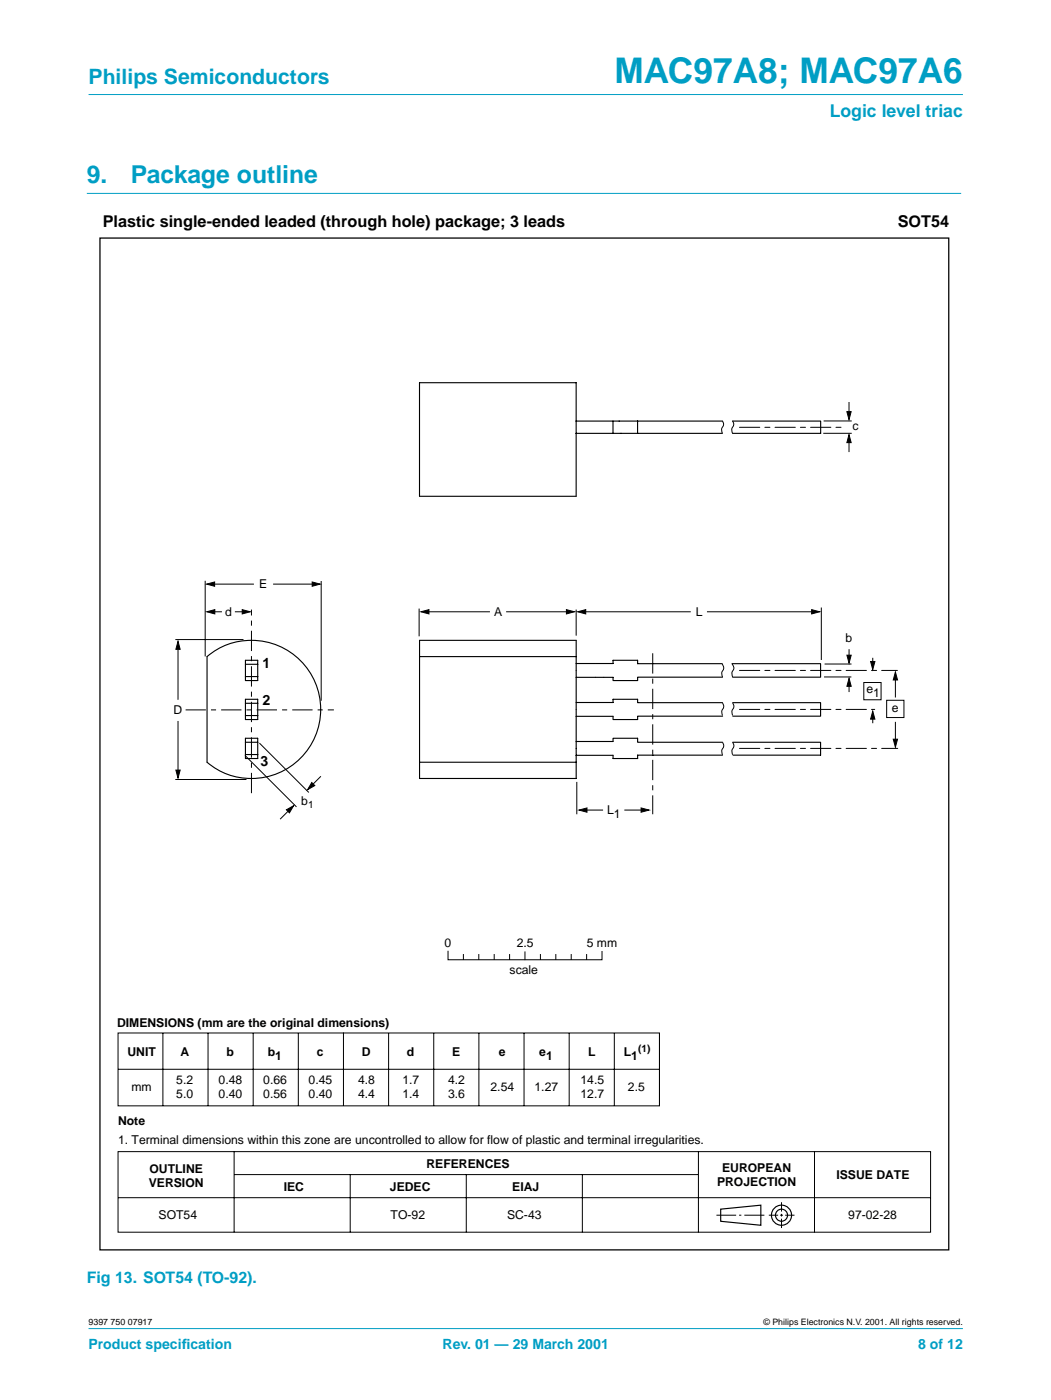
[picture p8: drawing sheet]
<svg xmlns="http://www.w3.org/2000/svg" width="210mm" height="280mm" viewBox="0 0 210 280" stroke-linecap="round" stroke-linejoin="round" font-family="sans-serif">
<g fill="#009ec4" stroke="#009ec4" stroke-width=".2">
<path d="M17.7 18.9h174.6z"/>
<path d="M17.7 265.5h174.6z"/>
</g>
<path d="M17.3 38.6h174.7" fill="none" stroke="#009ec4" stroke-width=".2"/>
<g fill="none" stroke="#000" stroke-width=".2">
<path d="M144.3 84.1v.1a1.43 1.43 0 0 1-.2 1.6l.2 .8M146.3 84.1l.1 .1a1.43 1.43 0 0 1-.3 1.6l.2 .8M164.4 86.6h5.7M164.5 84.1h5.6M169.6 80.3v2.6M169.6 88.1v2.2M41 116.1v15.1M42.2 116.7h8.5M54.5 116.7h8.6M64.1 116.1v23.9M35 127.8h13.6M35.6 129.4v10.4"/>
<path d="M42.2 122.2h2.1M46.9 122.2h2.3M83.7 121.6v5.6M85 122.2h12.8M101.1 122.2h12.8M115.1 121.8v5.2M116.3 122.2h21.7M141.2 122.2h21.6M144.2 132.6a1.32 1.32 0 0 1-.1 1.9l.2 .8M146.2 132.6l.2 .4a1.37 1.37 0 0 1-.2 1.5l.1 .8M164 121.4v10.5M164.6 135.3h5.4"/>
<path d="M164.7 132.7h5.4M169.6 129.7v1.8M169.6 136.8v1.5M172.5 136.4h3.5v3.4h-3.5zM174.3 131.4v1.4M177.1 139.9h3.4v3.5h-3.4zM178.8 135.6v3.8M35 155.8h14.2M35.6 144.1v10.4M48.9 151l10.3 10.2M51.8 148.5l9.9 9.9M64.1 155.1l-2.4 2.4"/>
<path d="M115.2 156.2v6.5M144.3 140.5l.1 .1a1.43 1.43 0 0 1-.3 1.5l.2 .9M144.3 148.3l.1 .2a1.43 1.43 0 0 1-.3 1.5l.2 .8M146.3 140.5l.1 .1a1.43 1.43 0 0 1-.2 1.5l.1 .9M146.3 148.3l.1 .2a1.43 1.43 0 0 1-.2 1.5l.1 .8M174.3 143.4v1.1M178.8 144.2v4.1M58.4 161.3l-2.5 2.4M116.6 161.9h3.8M124.7 161.9h4.1M89.5 190.1v1.7h30.7v-1.7M92.5 190.7v1"/>
<path d="M95.6 190.7v1M98.7 190.7v1M101.8 190.7v1M104.8 190.2v1.6M107.9 190.7v1M111 190.7v1M114.1 190.7v1M117.2 190.7v1M23.6 206.4h108.1v14.6h-108.1zM23.6 213.7h108.1M32.5 206.4v14.6M41.5 206.4v14.6"/>
<path d="M50.6 206.4v14.6M59.6 206.4v14.6M68.6 206.4v14.6M77.6 206.4v14.6M86.6 206.4v14.6M95.6 206.4v14.6M104.7 206.4v14.6M113.7 206.4v14.6M122.7 206.4v14.6M131.7 206.4v14.6M23.6 230.1h162.3v16.1h-162.3zM23.6 239.3h162.3"/>
<path d="M46.8 230.1v16.1M46.8 234.7h92.6M69.9 234.7v11.5M93.1 234.7v11.5M116.3 234.7v11.5M139.5 230.1v16.1M162.7 230.1v16.1M143.1 242.8h3.9M147.6 242.8h.5M148.7 242.8h4M153.5 242.8h1.9M155.8 242.8h.6"/>
<path d="M156.1 240.2v1.9M156.1 242.6v.5M156.1 243.5v1.9M156.8 242.8h1.9"/>
</g>
<g fill="none" stroke="#000" stroke-width=".23">
<path d="M143.9 241.6l8.1-.8v4l-8.1-.8z"/>
<circle cx="156.1" cy="242.8" r="2.01"/>
<circle cx="156.1" cy="242.8" r="1.21"/>
</g>
<g fill="#000" stroke="#000" stroke-width=".2">
<path d="M169.6 86.8l.4 1.6h-.9zM169.1 82.3h.9l-.4 1.6zM41.3 116.7l1.6-.4v.9zM62.3 116.3l1.6 .4-1.6 .5zM35.6 128.1l.4 1.6h-.9zM41.3 122.2l1.6-.4v.9zM48.4 121.8l1.6 .4-1.6 .5zM84.1 122.2l1.6-.4v.9zM113.1 121.8l1.6 .4-1.6 .5zM115.4 122.2l1.6-.4v.9zM162.1 121.8l1.6 .4-1.6 .5zM169.6 135.5l.4 1.6h-.9z"/>
<path d="M169.1 130.9h.9l-.4 1.6zM173.9 132.2h.8l-.4 1.6zM178.8 134.3l.5 1.6h-.9zM35.1 153.9h.9l-.4 1.6zM62.3 156.4l.6 .6-1.5 .8zM174.3 142.1l.4 1.6h-.8zM178.4 147.7h.9l-.5 1.6zM57.2 161.8l1.4-.8-.8 1.4zM115.6 161.9l1.6-.5v.9zM128 161.4l1.6 .5-1.6 .4z"/>
</g>
<path d="M130.4 130.5v32.2M37.1 141.9h29.6M50.2 158.5v-36.7" fill="none" stroke="#000" stroke-width=".2" stroke-dasharray="4.1 1 1 1" stroke-linecap="butt"/>
<g fill="none" stroke="#000" stroke-width=".22">
<path d="M83.8 76.5h31.3v22.7h-31.3zM115.1 86.6h29.2M115.1 84.1h29.2M122.4 84.1v2.5M127.3 84.1v2.5M146.3 84.1h17.6v2.5h-17.6M41.4 131.2a13.8 13.8 0 0 1 18.9 1.1 13.8 13.8 0 0 1 0 18.9 13.8 13.8 0 0 1-18.9 1.1zM49 131.9h2.5v4.1h-2.5zM49 139.7h2.5v4.1h-2.5zM49 135.2h2.5M49 132.7h2.5M83.8 128h31.3v27.6h-31.3z"/>
<path d="M83.8 131.2h31.3M115.1 132.6h7.3v-.7h4.9v.7h16.9M144.3 135.3h-17v.7h-4.9v-.7h-7.3M146.2 132.6h17.7v2.7h-17.6M49 147.5h2.5v4.1h-2.5zM49 150.8h2.5M49 148.3h2.5M49 143h2.5M49 140.5h2.5M83.8 152.3h31.3M115.1 148.2h7.3v-.7h4.9v.8h17M115.1 140.4h7.3v-.7h4.9v.7h17"/>
<path d="M115.1 150.9h7.3v.7h4.9M144.3 150.9h-17v.7M144.3 143.1h-17v.7h-4.9v-.7h-7.3M146.3 148.3h17.6v2.6h-17.5M146.3 140.4h17.6v2.7h-17.6"/>
</g>
<path d="M147.7 85.4h20.7M147.7 134h31.5M147.7 149.5h31.6M147.7 141.8h27" fill="none" stroke="#000" stroke-width=".2" stroke-dasharray="4.1 1 1 1"/>
<path d="M20 47.6h169.5v202.2h-169.5z" fill="none" stroke="#000" stroke-width=".25"/>
<text font-size="7.1" fill="#009ec4" x="122.7" y="16.5">MAC97A8; MAC97A6</text>
<g font-size="4.9" fill="#009ec4">
<text x="17.3" y="36.7">9.</text>
<text x="26.2" y="36.7">Package outline</text>
</g>
<text font-size="4.2" fill="#009ec4" x="17.7" y="16.8">Philips Semiconductors</text>
<text font-size="3.5" fill="#009ec4" x="165.7" y="23.4">Logic level triac</text>
<g font-size="3.2">
<text x="20.5" y="45.3">Plastic single-ended leaded (through hole) package; 3 leads</text>
<text x="179.3" y="45.3">SOT54</text>
</g>
<text font-size="3.2" fill="#009ec4" x="17.3" y="256.3">Fig 13. SOT54 (TO-92).</text>
<g font-size="2.8">
<text x="52.4" y="133.4">1</text>
<text x="52.4" y="140.8">2</text>
<text x="52" y="153.1">3</text>
</g>
<g font-size="2.8" fill="#009ec4">
<text x="17.7" y="269.5">Product specif</text>
<text x="36.3" y="269.5">ication</text>
<text x="88.4" y="269.5">Rev. 01 — 29 March 2001</text>
<text x="183.4" y="269.5">8 of 12</text>
</g>
<g font-size="2.4">
<text x="170.2" y="86">c</text>
<text x="51.8" y="117.6">E</text>
<text x="45" y="123">d</text>
<text x="98.7" y="123.1">A</text>
<text x="138.9" y="123.1">L</text>
<text x="168.9" y="128.4">b</text>
<text x="34.7" y="142.7">D</text>
<text x="173" y="138.4">e</text>
<text x="174.4" y="139.2">1</text>
<text x="178.1" y="142.4">e</text>
<text x="60.2" y="160.9">b</text>
<text x="121.2" y="162.6">L</text>
<text x="122.6" y="163.4">1</text>
<text x="88.8" y="189.3">0</text>
<text x="103.2" y="189.3">2.5</text>
<text x="117.2" y="189.3">5 mm</text>
<text x="101.8" y="194.6">scale</text>
<text x="23.4" y="205.1">DIMENSIONS (mm are the original dimensions)</text>
<text x="25.5" y="211">UNIT</text>
<text x="36" y="211.1">A</text>
<text x="45.2" y="211.1">b</text>
<text x="53.5" y="211.1">b</text>
<text x="54.9" y="211.9">1</text>
<text x="63.3" y="211.1">c</text>
<text x="72.3" y="211.1">D</text>
<text x="81.3" y="211.1">d</text>
<text x="90.3" y="211.1">E</text>
<text x="99.6" y="211.1">e</text>
<text x="107.7" y="211.1">e</text>
<text x="109.1" y="211.9">1</text>
<text x="117.5" y="211.1">L</text>
<text x="124.6" y="211.1">L</text>
<text x="126.1" y="211.9">1</text>
<text x="26.3" y="218">mm</text>
<text x="35.2" y="216.5">5.2</text>
<text x="35.2" y="219.4">5.0</text>
<text x="43.7" y="216.5">0.48</text>
<text x="43.7" y="219.4">0.40</text>
<text x="52.6" y="216.5">0.66</text>
<text x="52.6" y="219.4">0.56</text>
<text x="61.6" y="216.5">0.45</text>
<text x="61.6" y="219.4">0.40</text>
<text x="71.5" y="216.5">4.8</text>
<text x="71.5" y="219.4">4.4</text>
<text x="80.4" y="216.5">1.7</text>
<text x="80.4" y="219.4">1.4</text>
<text x="89.5" y="216.5">4.2</text>
<text x="89.5" y="219.4">3.6</text>
<text x="98" y="218">2.54</text>
<text x="106.8" y="218">1.27</text>
<text x="115.9" y="216.5">14.5</text>
<text x="115.9" y="219.4">12.7</text>
<text x="125.4" y="218">2.5</text>
<text x="23.6" y="224.9">Note</text>
<text x="23.6" y="228.5">1. Terminal dimensions within this zone are uncontrolled to allow for flow of plastic and terminal irregularities.</text>
<text x="85.2" y="233.4">REFERENCES</text>
<text x="29.7" y="237.2">VERSION</text>
<text x="29.8" y="234.4">OUTLINE</text>
<text x="56.7" y="238">IEC</text>
<text x="77.9" y="238">JEDEC</text>
<text x="102.3" y="238">EIAJ</text>
<text x="143.2" y="236.9">PROJECTION</text>
<text x="144.2" y="234.1">EUROPEAN</text>
<text x="167" y="235.6">ISSUE DATE</text>
<text x="31.7" y="243.7">SOT54</text>
<text x="78" y="243.7">TO-92</text>
<text x="101.3" y="243.7">SC-43</text>
<text x="169.4" y="243.5">97-02-28</text>
</g>
<g font-size="2">
<text x="61.5" y="161.5">1</text>
<text x="127.4" y="210.3">(1)</text>
</g>
<g font-size="1.8">
<text x="17.7" y="264.8">9397 750 07917</text>
<text x="152.5" y="264.8">© Philips Electronics N.V. 2001. All rights reserved.</text>
</g>
</svg>
